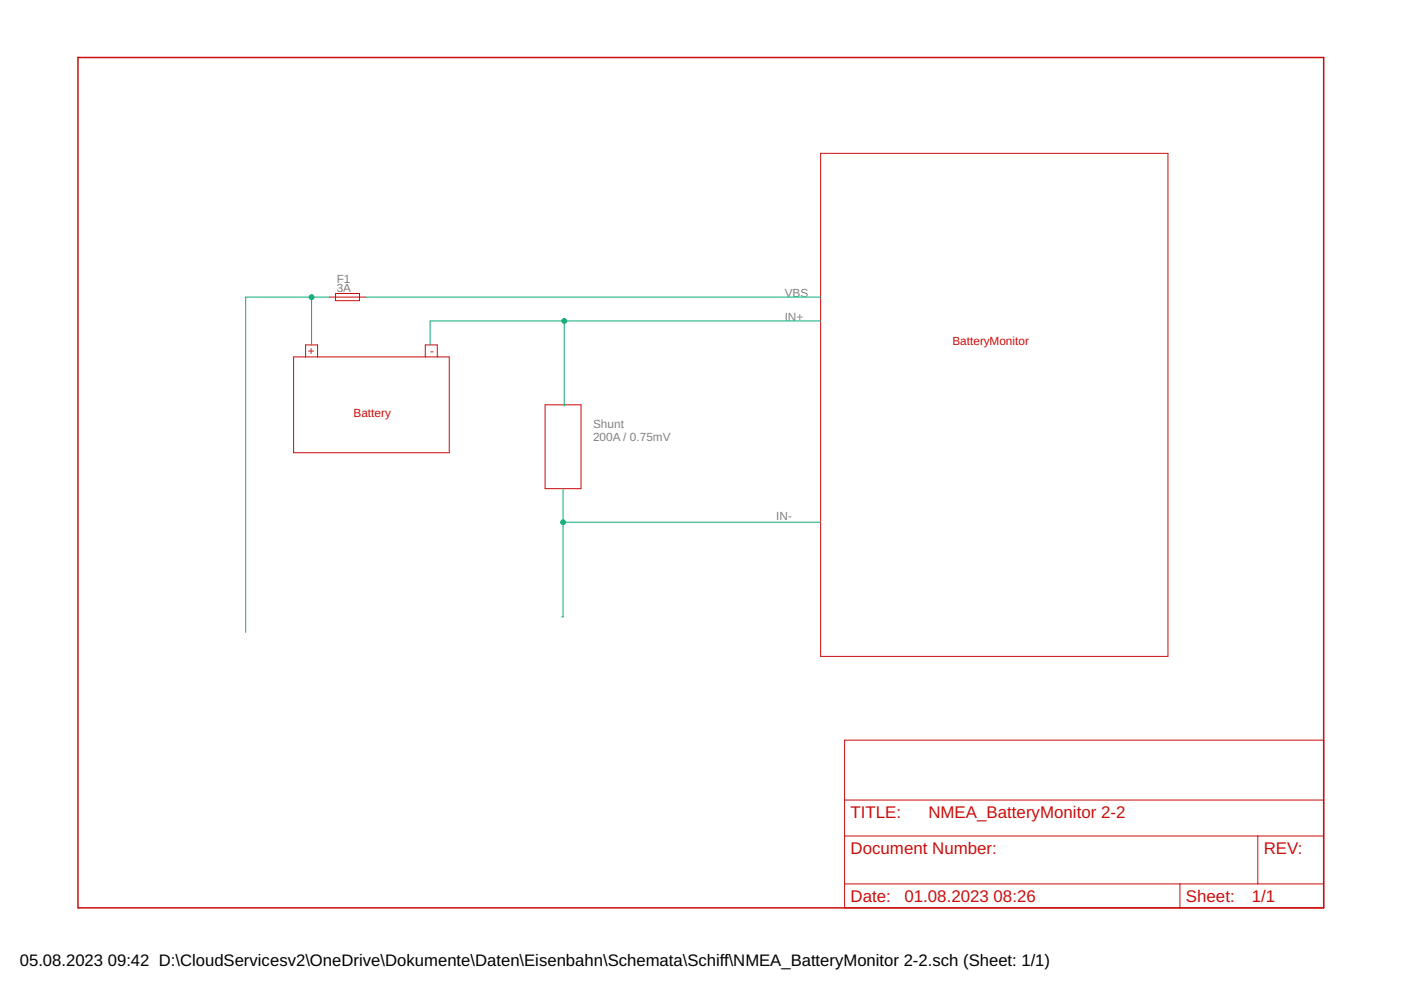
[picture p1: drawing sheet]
<?xml version="1.0" encoding="utf-8"?>
<!DOCTYPE eagle SYSTEM "eagle.dtd">
<eagle version="9.6.2">
<drawing>
<settings>
<setting alwaysvectorfont="no"/>
<setting verticaltext="up"/>
</settings>
<grid distance="0.1" unitdist="inch" unit="inch" style="lines" multiple="1" display="no" altdistance="0.01" altunitdist="inch" altunit="inch"/>
<schematic xreflabel="%F%N/%S.%C%R" xrefpart="/%S.%C%R">
<libraries>
<library name="frames">
<symbols>
<symbol name="DINA4_L">
<frame x1="0" y1="0" x2="264.16" y2="180.34" columns="4" rows="4" layer="94" border-left="no" border-top="no" border-right="no" border-bottom="no"/>
</symbol>
<symbol name="DOCFIELD">
<wire x1="0" y1="0" x2="71.12" y2="0" width="0.1016" layer="94"/>
<wire x1="101.6" y1="15.24" x2="87.63" y2="15.24" width="0.1016" layer="94"/>
<wire x1="0" y1="0" x2="0" y2="5.08" width="0.1016" layer="94"/>
<wire x1="0" y1="5.08" x2="71.12" y2="5.08" width="0.1016" layer="94"/>
<wire x1="0" y1="5.08" x2="0" y2="15.24" width="0.1016" layer="94"/>
<wire x1="101.6" y1="15.24" x2="101.6" y2="5.08" width="0.1016" layer="94"/>
<wire x1="71.12" y1="5.08" x2="71.12" y2="0" width="0.1016" layer="94"/>
<wire x1="71.12" y1="5.08" x2="87.63" y2="5.08" width="0.1016" layer="94"/>
<wire x1="71.12" y1="0" x2="101.6" y2="0" width="0.1016" layer="94"/>
<wire x1="87.63" y1="15.24" x2="87.63" y2="5.08" width="0.1016" layer="94"/>
<wire x1="87.63" y1="15.24" x2="0" y2="15.24" width="0.1016" layer="94"/>
<wire x1="87.63" y1="5.08" x2="101.6" y2="5.08" width="0.1016" layer="94"/>
<wire x1="101.6" y1="5.08" x2="101.6" y2="0" width="0.1016" layer="94"/>
<wire x1="0" y1="15.24" x2="0" y2="22.86" width="0.1016" layer="94"/>
<wire x1="101.6" y1="35.56" x2="0" y2="35.56" width="0.1016" layer="94"/>
<wire x1="101.6" y1="35.56" x2="101.6" y2="22.86" width="0.1016" layer="94"/>
<wire x1="0" y1="22.86" x2="101.6" y2="22.86" width="0.1016" layer="94"/>
<wire x1="0" y1="22.86" x2="0" y2="35.56" width="0.1016" layer="94"/>
<wire x1="101.6" y1="22.86" x2="101.6" y2="15.24" width="0.1016" layer="94"/>
<text x="1.27" y="1.27" size="2.54" layer="94">Date:</text>
<text x="12.7" y="1.27" size="2.54" layer="94">&gt;LAST_DATE_TIME</text>
<text x="72.39" y="1.27" size="2.54" layer="94">Sheet:</text>
<text x="86.36" y="1.27" size="2.54" layer="94">&gt;SHEET</text>
<text x="88.9" y="11.43" size="2.54" layer="94">REV:</text>
<text x="1.27" y="19.05" size="2.54" layer="94">TITLE:</text>
<text x="1.27" y="11.43" size="2.54" layer="94">Document Number:</text>
<text x="17.78" y="19.05" size="2.54" layer="94">&gt;DRAWING_NAME</text>
</symbol>
</symbols>
<devicesets>
<deviceset name="DINA4_L" prefix="FRAME" uservalue="yes">
<gates>
<gate name="G$1" symbol="DINA4_L" x="0" y="0"/>
<gate name="G$2" symbol="DOCFIELD" x="162.56" y="0" addlevel="must"/>
</gates>
<devices>
<device name="">
<technologies>
<technology name=""/>
</technologies>
</device>
</devices>
</deviceset>
</devicesets>
</library>
</libraries>
<attributes>
</attributes>
<variantdefs>
</variantdefs>
<classes>
<class number="0" name="default" width="0" drill="0">
</class>
</classes>
<parts>
<part name="FRAME1" library="frames" deviceset="DINA4_L" device=""/>
</parts>
<sheets>
<sheet>
<plain>
<wire x1="157.48" y1="160.02" x2="157.48" y2="53.34" width="0.1524" layer="94"/>
<wire x1="157.48" y1="53.34" x2="231.14" y2="53.34" width="0.1524" layer="94"/>
<wire x1="231.14" y1="53.34" x2="231.14" y2="160.02" width="0.1524" layer="94"/>
<wire x1="45.72" y1="116.84" x2="45.72" y2="96.52" width="0.1524" layer="94"/>
<wire x1="45.72" y1="96.52" x2="78.74" y2="96.52" width="0.1524" layer="94"/>
<wire x1="78.74" y1="96.52" x2="78.74" y2="116.84" width="0.1524" layer="94"/>
<wire x1="78.74" y1="116.84" x2="76.2" y2="116.84" width="0.1524" layer="94"/>
<wire x1="76.2" y1="116.84" x2="73.66" y2="116.84" width="0.1524" layer="94"/>
<wire x1="73.66" y1="116.84" x2="50.8" y2="116.84" width="0.1524" layer="94"/>
<wire x1="50.8" y1="116.84" x2="48.26" y2="116.84" width="0.1524" layer="94"/>
<wire x1="48.26" y1="116.84" x2="45.72" y2="116.84" width="0.1524" layer="94"/>
<wire x1="48.26" y1="116.84" x2="48.26" y2="119.38" width="0.1524" layer="94"/>
<wire x1="48.26" y1="119.38" x2="50.8" y2="119.38" width="0.1524" layer="94"/>
<wire x1="50.8" y1="119.38" x2="50.8" y2="116.84" width="0.1524" layer="94"/>
<wire x1="73.66" y1="116.84" x2="73.66" y2="119.38" width="0.1524" layer="94"/>
<wire x1="73.66" y1="119.38" x2="76.2" y2="119.38" width="0.1524" layer="94"/>
<wire x1="76.2" y1="119.38" x2="76.2" y2="116.84" width="0.1524" layer="94"/>
<text x="58.42" y="104.14" size="1.778" layer="94">Battery</text>
<text x="48.768" y="117.348" size="1.778" layer="94">+</text>
<text x="74.676" y="117.348" size="1.778" layer="94">-</text>
<wire x1="99.06" y1="106.68" x2="99.06" y2="88.9" width="0.1524" layer="94"/>
<wire x1="99.06" y1="88.9" x2="106.68" y2="88.9" width="0.1524" layer="94"/>
<wire x1="106.68" y1="88.9" x2="106.68" y2="106.68" width="0.1524" layer="94"/>
<wire x1="106.68" y1="106.68" x2="99.06" y2="106.68" width="0.1524" layer="94"/>
<text x="109.22" y="99.06" size="1.778" layer="95">Shunt
200A / 0.75mV</text>
<wire x1="53.34" y1="129.54" x2="60.96" y2="129.54" width="0.1524" layer="94"/>
<wire x1="54.61" y1="130.302" x2="54.61" y2="128.778" width="0.1524" layer="94"/>
<wire x1="54.61" y1="128.778" x2="59.69" y2="128.778" width="0.1524" layer="94"/>
<wire x1="59.69" y1="128.778" x2="59.69" y2="130.302" width="0.1524" layer="94"/>
<wire x1="59.69" y1="130.302" x2="54.61" y2="130.302" width="0.1524" layer="94"/>
<wire x1="157.48" y1="160.02" x2="231.14" y2="160.02" width="0.1524" layer="94"/>
<text x="54.864" y="132.588" size="1.778" layer="95">F1</text>
<text x="54.864" y="130.556" size="1.778" layer="96">3A</text>
<text x="185.42" y="119.38" size="1.778" layer="94">BatteryMonitor</text>
</plain>
<instances>
<instance part="FRAME1" gate="G$1" x="0" y="0" smashed="yes"/>
<instance part="FRAME1" gate="G$2" x="162.56" y="0" smashed="yes">
<attribute name="LAST_DATE_TIME" x="175.26" y="1.27" size="2.54" layer="94"/>
<attribute name="SHEET" x="248.92" y="1.27" size="2.54" layer="94"/>
<attribute name="DRAWING_NAME" x="180.34" y="19.05" size="2.54" layer="94"/>
</instance>
</instances>
<busses>
</busses>
<nets>
<net name="IN+" class="0">
<segment>
<wire x1="74.676" y1="119.38" x2="74.676" y2="124.46" width="0.1524" layer="91"/>
<wire x1="74.676" y1="124.46" x2="103.124" y2="124.46" width="0.1524" layer="91"/>
<wire x1="103.124" y1="124.46" x2="103.124" y2="106.426" width="0.1524" layer="91"/>
<wire x1="103.124" y1="124.46" x2="157.48" y2="124.46" width="0.1524" layer="91"/>
<junction x="103.124" y="124.46"/>
<label x="149.86" y="124.46" size="1.778" layer="95"/>
</segment>
</net>
<net name="IN-" class="0">
<segment>
<wire x1="102.87" y1="88.9" x2="102.87" y2="81.788" width="0.1524" layer="91"/>
<wire x1="102.87" y1="81.788" x2="102.87" y2="61.722" width="0.1524" layer="91"/>
<wire x1="102.87" y1="61.722" x2="102.616" y2="61.722" width="0.1524" layer="91"/>
<wire x1="102.87" y1="81.788" x2="157.48" y2="81.788" width="0.1524" layer="91"/>
<junction x="102.87" y="81.788"/>
<label x="148.082" y="82.296" size="1.778" layer="95"/>
</segment>
</net>
<net name="N$3" class="0">
<segment>
<wire x1="49.53" y1="119.38" x2="49.53" y2="129.54" width="0.1524" layer="91"/>
<wire x1="49.53" y1="129.54" x2="35.56" y2="129.54" width="0.1524" layer="91"/>
<wire x1="35.56" y1="129.54" x2="35.56" y2="58.42" width="0.1524" layer="91"/>
<wire x1="49.53" y1="129.54" x2="53.34" y2="129.54" width="0.1524" layer="91"/>
<junction x="49.53" y="129.54"/>
</segment>
</net>
<net name="VBS" class="0">
<segment>
<wire x1="60.96" y1="129.54" x2="157.48" y2="129.54" width="0.1524" layer="91"/>
<label x="149.86" y="129.54" size="1.778" layer="95"/>
</segment>
</net>
</nets>
</sheet>
</sheets>
</schematic>
</drawing>
<compatibility>
<note version="6.3" minversion="6.2.2" severity="warning">
Since Version 6.2.2 text objects can contain more than one line,
which will not be processed correctly with this version.
</note>
<note version="8.2" severity="warning">
Since Version 8.2, EAGLE supports online libraries. The ids
of those online libraries will not be understood (or retained)
with this version.
</note>
<note version="8.3" severity="warning">
Since Version 8.3, EAGLE supports URNs for individual library
assets (packages, symbols, and devices). The URNs of those assets
will not be understood (or retained) with this version.
</note>
</compatibility>
</eagle>
